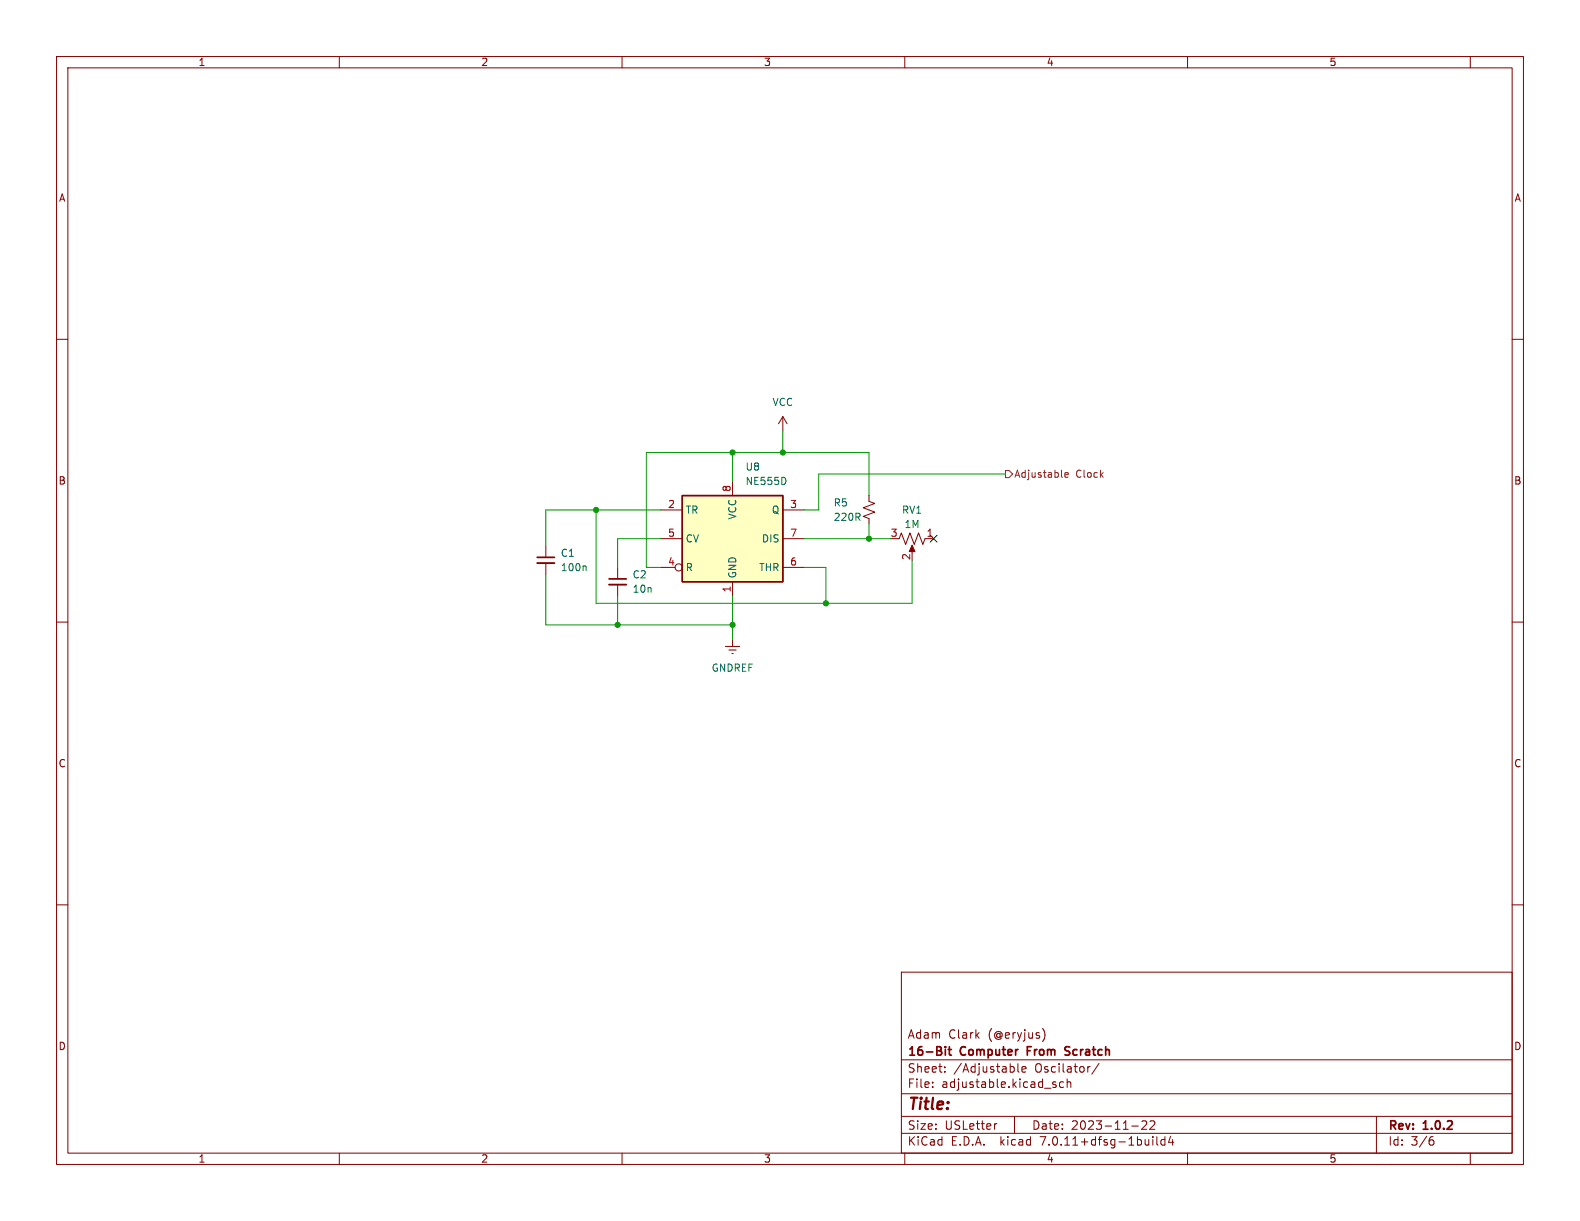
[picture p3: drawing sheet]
<svg xmlns="http://www.w3.org/2000/svg" width="279mm" height="216mm" viewBox="0 0 279 216" stroke-linecap="round" stroke-linejoin="round" font-family="sans-serif">
<g fill="none" stroke="#840000" stroke-width=".18">
<path d="M10 10h259.4v195.9h-259.4zM12 12h255.4v191.9h-255.4zM60 10v2M110 10v2M160 10v2M210 10v2M260 10v2M10 60h2M267.4 60h2M138.4 73.7l-.7 1.2M138.4 73.7v2.5M138.4 73.7l.8 1.2"/>
<path d="M96.5 96.5v2.1M96.5 99.6v2M116.8 95.3h3.8M116.8 90.2h3.8M129.5 85.1v2.5M138.4 95.3h3.8M138.4 90.2h3.8M153.7 87.6v1l1 .4-2 .8 2 .8-2 .7 1 .4v1M158.7 95.3h.3l.4-1.1 .7 2.1 .8-2.1 .8 2.1 .7-2.1 .8 2.1 .4-1M161.3 96.8v1M163.8 95.3h1.3M10 110h2"/>
<path d="M109.2 100.3v2.1M109.2 103.4v2M116.8 100.3h2.6M128.3 114.3h2.5M128.9 114.9h1.3M129.4 115.6h.3M129.5 102.9v2.5M129.5 113v1.3M138.4 100.3h3.8M267.4 110h2M10 160h2M267.4 160h2"/>
<path d="M159.4 171.9h108v32h-108zM159.4 197.4h108M159.4 193.4h108M159.4 187.4h108M164.9 192.1v.2M164.9 191.4v.1M167.1 189.4v.2M167.1 188.7v.1M176.3 198.7l-.3 .1M179.4 197.4v3M180 188.1v1.3l.2 .2M180.7 189.1l.7-.2v-.2l-.5-.1-.2 .2 .1 .7h.6"/>
<path d="M184.4 181.9a1.76 1.76 0 0 1 0 2.2M186.4 191.8l.3 .1 .1 .2-.2 .2h-.3M186.4 191.3l.3 .1M188.1 191.4l-.5-.1-.2 .3v.4l.1 .2h.6M188.7 191.4l.2-.1 .4 .1 .1 .9M188.7 190.8v1.5M192.6 188.6h.2M194.4 188l-1.3 1.9M200.1 199.1h1.2M201.9 198.3l.6-.1 .2 .1 .1 .3-.9 1.1h.9M203.4 198.3l.5-.1 .2 .1 .1 .3-.9 1.1h.9M243.4 197.4v6.5"/>
<path d="M60 203.9v2M110 203.9v2M159.4 200.4h108M160 203.9v2M203.9 201v.1M203.9 201.5v1M204.6 201v1.3l.2 .2M206 201v1.5M206 201.6l-.4-.1-.3 .3v.4l.1 .2h.6M207 200.9l-.4 1.1h1M207.4 201.5v1M210 203.9v2"/>
<path d="M253 201.6h.3l.3 .2-.1 .5-.5 .2M253.4 201l-.4 .1M260 203.9v2"/>
<circle cx="120" cy="100.3" r=".63"/>
</g>
<path d="M95 98.6h3M107.7 102.4h3M167.2 185.1v.1M167.2 185.6v1M167.7 185.6h.5M167.9 185.1v1.3l.3 .2M181.7 185.8h.5M182.4 185.1h-.7v1.5M188.3 186.5h.7M189.2 185.1h-.6l-.3 .3 .2 .3 .5 .2" fill="none" stroke="#840000" stroke-width=".3"/>
<path d="M161.3 96.4l.5 1.1h-1z" fill="#840000" stroke="#840000" stroke-width=".18"/>
<path d="M95 99.6h3M107.7 103.4h3" fill="none" stroke="#840000" stroke-width=".33"/>
<path d="M138.9 84.7v.7M103.5 100.1l.1 .2v.6" fill="none" stroke="#006464" stroke-width=".18"/>
<path d="M120.6 87.6h17.8v15.3h-17.8z" fill="#ffffc2" stroke="#ffffc2" stroke-width=".18"/>
<path d="M120.6 87.6h17.8v15.3h-17.8z" fill="none" stroke="#840000" stroke-width=".25"/>
<path d="M177.8 83.2h.6l.7 .6-.7 .7h-.6zM188.3 84l.6-.1v-.3h-.4l-.2 .1 .1 .6h.5" fill="none" stroke="#725600" stroke-width=".18"/>
<g fill="none" stroke="#009600" stroke-width=".18">
<path d="M138.4 76.2v3.8M105.4 90.2v16.5h55.9v-7.6M116.8 90.2h-20.3v6.3M116.8 95.3h-7.6v5M129.5 80v5.1M142.2 95.3h15.3M153.7 87.6v-7.6h-39.4v20.3h2.5M153.7 92.7v2.6M177.8 83.8h-33v6.4h-2.6M96.5 101.6v8.9h33M109.2 105.4v5.1M129.5 105.4v7.6"/>
<path d="M142.2 100.3h3.8v6.4"/>
</g>
<path d="M164.5 94.6l1.2 1.3M165.7 94.6l-1.2 1.3" fill="none" stroke="#000084" stroke-width=".18"/>
<g fill="#009600" stroke="#009600" stroke-width=".18">
<circle cx="109.2" cy="110.5" r=".46"/>
<circle cx="153.7" cy="95.3" r=".46"/>
<circle cx="129.5" cy="80" r=".46"/>
<circle cx="146" cy="106.7" r=".46"/>
<circle cx="129.5" cy="110.5" r=".46"/>
<circle cx="138.4" cy="80" r=".46"/>
<circle cx="105.4" cy="90.2" r=".46"/>
</g>
<text font-size="2.8" fill="#840000" x="160.4" y="196.8">Title:</text>
<g font-size="2.1" fill="#840000">
<text x="160.4" y="183.9">Adam</text>
<text x="167.7" y="183.9">Clark</text>
<text x="174.8" y="183.9">(@eryjus)</text>
<text x="160.4" y="189.9">Sheet:</text>
<text x="160.4" y="187.1">16-Bit</text>
<text x="168.6" y="189.9">/Adjustable</text>
<text x="169.9" y="187.1">Computer</text>
<text x="182.3" y="187.1">From</text>
<text x="183.1" y="189.9">Oscilator/</text>
<text x="189.6" y="187.1">Scratch</text>
<text x="160.4" y="192.6">File:</text>
<text x="166.5" y="192.6">adjustable.kicad_sch</text>
<text x="160.4" y="202.8">KiCad</text>
<text x="160.4" y="200">Size:</text>
<text x="167.1" y="200">USLetter</text>
<text x="168.1" y="202.8">E.D.A.</text>
<text x="177" y="202.8">kicad</text>
<text x="182.4" y="200">Date:</text>
<text x="184.2" y="202.8">7.0.11+dfsg-1build4</text>
<text x="189.4" y="200">2023-11-22</text>
<text x="245.4" y="200.2">Rev:</text>
<text x="245.4" y="202.8">Id:</text>
<text x="249.5" y="202.8">3/6</text>
<text x="251.8" y="200.2">1.0.2</text>
</g>
<g font-size="1.8" fill="#840000">
<text x="35" y="11.9">1</text>
<text x="85" y="11.9">2</text>
<text x="135" y="11.9">3</text>
<text x="185" y="11.9">4</text>
<text x="235" y="11.9">5</text>
<text x="10.3" y="35.9">A</text>
<text x="267.7" y="35.9">A</text>
<text x="10.3" y="85.9">B</text>
<text x="267.7" y="85.9">B</text>
<text x="10.3" y="135.9">C</text>
<text x="267.7" y="135.9">C</text>
<text x="10.3" y="185.9">D</text>
<text x="267.7" y="185.9">D</text>
<text x="35" y="205.8">1</text>
<text x="85" y="205.8">2</text>
<text x="135" y="205.8">3</text>
<text x="185" y="205.8">4</text>
<text x="235" y="205.8">5</text>
</g>
<g font-size="1.8" fill="#006464">
<text x="136.5" y="72">VCC</text>
<text x="131.7" y="83.4">U8</text>
<text x="131.7" y="86">NE555D</text>
<text x="147.3" y="89.8">R5</text>
<text x="121.2" y="91">TR</text>
<text x="130.4" y="92" transform="rotate(-90 130.4 92)">VCC</text>
<text x="136.4" y="91">Q</text>
<text x="147.3" y="92.3">220R</text>
<text x="159.4" y="91">RV1</text>
<text x="159.9" y="93.6">1M</text>
<text x="99.1" y="98.7">C1</text>
<text x="99.1" y="101.2">100n</text>
<text x="121.2" y="101.2">R</text>
<text x="121.2" y="96.1">CV</text>
<text x="134.2" y="101.2">THR</text>
<text x="134.6" y="96.1">DIS</text>
<text x="111.8" y="102.5">C2</text>
<text x="111.8" y="105">10n</text>
<text x="130.4" y="102.4" transform="rotate(-90 130.4 102.4)">GND</text>
<text x="125.7" y="119">GNDREF</text>
</g>
<g font-size="1.8" fill="#a90000">
<text x="118" y="89.9">2</text>
<text x="129.3" y="87.1" transform="rotate(-90 129.3 87.1)">8</text>
<text x="139.6" y="89.9">3</text>
<text x="118" y="95">5</text>
<text x="139.6" y="95">7</text>
<text x="157.4" y="95">3</text>
<text x="163.8" y="95">1</text>
<text x="118" y="100.1">4</text>
<text x="139.6" y="100.1">6</text>
<text x="161" y="99.1" transform="rotate(-90 161 99.1)">2</text>
<text x="129.3" y="104.8" transform="rotate(-90 129.3 104.8)">1</text>
</g>
<g font-size="1.8" fill="#725600">
<text x="179.3" y="84.7">Adjustable</text>
<text x="190.2" y="84.7">Clock</text>
</g>
</svg>
